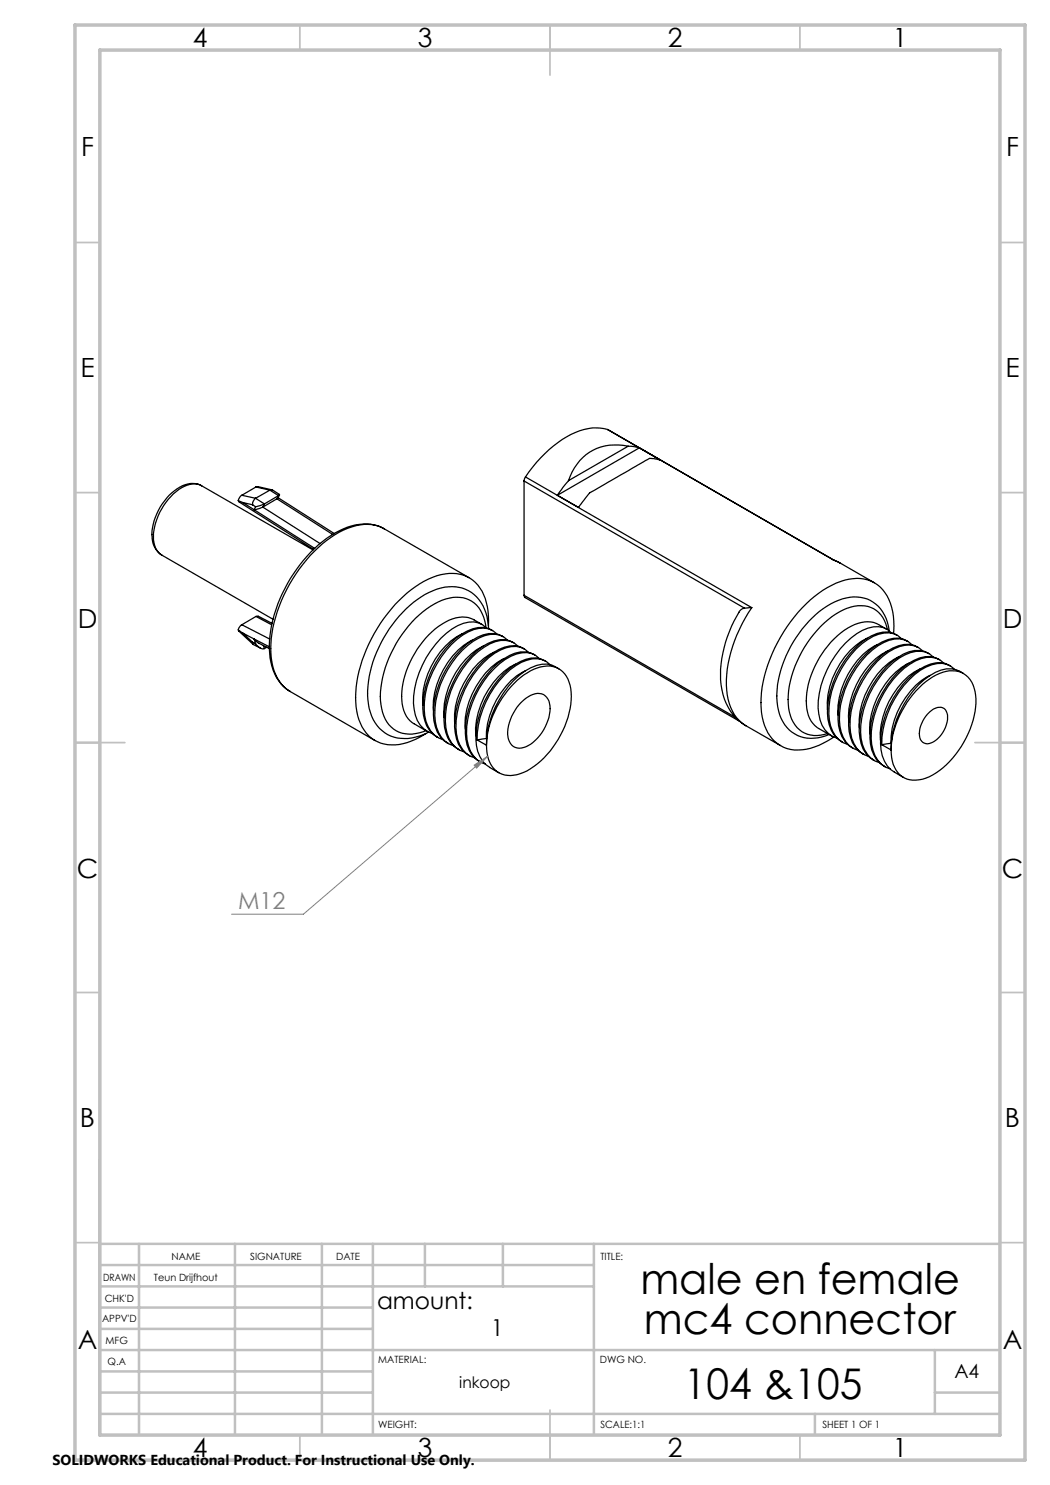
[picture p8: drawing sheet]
<svg xmlns="http://www.w3.org/2000/svg" width="210mm" height="297mm" viewBox="0 0 210 297" stroke-linecap="round" stroke-linejoin="round" font-family="sans-serif">
<g fill="none" stroke="#000" stroke-width=".25">
<path d="M40.3 97.2a4.5 4.5 0 0 0-4.9 .6 11.7 11.7 0 0 0-5 10.1 4.3 4.3 0 0 0 1.9 3.1M40.3 97.2a4.6 4.6 0 0 0-5.1 1.1 12.4 12.4 0 0 0-4.5 9.6l.4 1.7 .5 .8 .7 .6M40.3 97.2l22.3 12.8M48.4 99.1l-.4 .3-.3 .7M48.4 99.1l2.7 .6M51.1 99.7a1.51 1.51 0 0 0-.6 1.3M51.1 99.7l1.8 1.1M51.2 97.4l.4-.1 2.8 .7M51.2 97.4l-2.8 1.7M51.2 97.4l2.8 .6M54 98h.5l1.4 .9-.2 .2M54 98l-2.9 1.7"/>
<path d="M54 98l1.7 1.1M55.4 99.8l-2.8 1.6M55.4 99.8l11.1 7.1M55.6 99.6l11.3 7.1M55.7 99.1l-2.8 1.7M55.7 99.1l-.3 .7M55.9 99l-.3 .7-.2 .1M104.8 96.2l44.1 25.4M104.8 96.2v22.9M105.1 95.4l-.3 .8M105.1 95.4l45.3 26.1M113.7 96.1l-2.2 3"/>
<path d="M121.5 85.9a10.9 10.9 0 0 0-9.1 2 27.5 27.5 0 0 0-7.3 7.5M121.5 85.9l45.3 26.1M121.5 85.9h.1M125.6 89.2l2.3 .4M125.6 89.2a9.8 9.8 0 0 0-11.9 6.9M125.6 89.2l-11.9 6.9M127.9 89.6l4.2 2.4-.8-.2a2.55 2.55 0 0 0-2.6 .6l-9.8 5.6a4.8 4.8 0 0 0-2.1 2l-1.1 1.5-4.2-2.4M127.9 89.6l-16.4 9.5M32.3 111l22.3 12.9M47.7 100.1l.8 .4M47.7 100.1l.1 .3 14.9 9.5M48.5 100.5l2.3 1.4"/>
<path d="M48.5 100.5l2 .5M50.5 101l.6 .3M50.8 101.9l12.1 7.8M51.1 101.3l-.3 .6M52.6 101.4l-1.8 .5M52.6 101.4l11.4 7.3M52.9 100.8l-1.8 .5M52.9 100.8l-.3 .6M76.8 105.8a9.2 9.2 0 0 0-9 .4 27.3 27.3 0 0 0-11.8 13.6 21.2 21.2 0 0 0-1.6 13.5 8.2 8.2 0 0 0 3.6 5M76.8 105.8a8.3 8.3 0 0 0-7.2-.1 25.2 25.2 0 0 0-11.7 11.2 24.7 24.7 0 0 0-3.5 15.6 8.1 8.1 0 0 0 3.6 5.8M76.8 105.8l17 9.7M104.8 119.1l.2 .4 43 24.8"/>
<path d="M104.8 119.1l42.2 24.3M166.6 111.9l1.4 .7M166.7 112h.1M166.8 112l1.2 .6M168 112.6l6.9 4M47.7 126l.8 .6M47.7 126l.1 .3 2.8 2.6M48.4 125l-.5 .4-.2 .6M48.4 125l5.5 2.8M48.5 126.6l2.3 1.2M48.5 126.6l2 1.8M50.5 128.4l.2 .5 1.4 .7"/>
<path d="M50.5 128.4l.6 .4M50.8 127.8l.8 .8 2.3 1.1M50.8 127.8l.3 1M50.8 127.8l3.1 1.6M51.1 128.8a1.78 1.78 0 0 0 1.8 .9M51.2 123.3h.5l2.7 1.4M51.2 123.3l-2.8 1.7M51.2 123.3l3.1 1.7M52.7 129.1l.2 .6M53.3 129.5l-.4 .2M58 138.3h.1M58.1 138.3l16.9 9.8"/>
<path d="M92.5 126.7a15.3 15.3 0 0 0-8 12.8l.1 1.5M94.5 128a15.7 15.7 0 0 0-7.8 14.2M96.4 124.9l-1.6-.9a5.6 5.6 0 0 0-5.7 .4 18.5 18.5 0 0 0-8.7 15.6 5.7 5.7 0 0 0 2.4 4.7l2.6 1.6M96.7 129.2a14.8 14.8 0 0 0-7.5 10l-.3 1.5-.1 2.8M97.2 125.5a6.4 6.4 0 0 0-4-5.8 8.6 8.6 0 0 0-7.1 1.5 23.4 23.4 0 0 0-10 18.9 6.9 6.9 0 0 0 3.7 6.3 7 7 0 0 0 5.4-.3M97.3 125.6a4.6 4.6 0 0 0-5.8-.5 18.5 18.5 0 0 0-8.8 15.5 7.1 7.1 0 0 0 2.1 5.2l.8 .6 .9 .3M97.7 125.2a12 12 0 0 0-2.1-8.2 7.3 7.3 0 0 0-8.2-1.9 23.1 23.1 0 0 0-11.3 9.5 26.9 26.9 0 0 0-4.9 16.8 8.1 8.1 0 0 0 4.9 7.2 9.8 9.8 0 0 0 7.9-1.2l1.2-.7M97.7 125.7a8.5 8.5 0 0 0-4-7.6 9 9 0 0 0-8.7 .8 24.8 24.8 0 0 0-11.5 20.2 9 9 0 0 0 3.5 7.5 8.4 8.4 0 0 0 8.7-.2M98.5 126.1a4.9 4.9 0 0 0-5.1 .1 17.6 17.6 0 0 0-8.2 11 11.5 11.5 0 0 0 .1 8 4.8 4.8 0 0 0 2.3 2.3M98.8 130.5a14.8 14.8 0 0 0-7.3 9.2 12.5 12.5 0 0 0-.6 4.9M99.4 126.8a4 4 0 0 0-4.6-.9 15.7 15.7 0 0 0-8.2 8.3 15 15 0 0 0-1.4 10.1 5.2 5.2 0 0 0 3.4 3.6M100.4 127.2a5.5 5.5 0 0 0-6 .9 18.3 18.3 0 0 0-7.6 16.1 5.9 5.9 0 0 0 2.6 4.4"/>
<path d="M100.4 127.2l.2 .1M100.9 131.7a14.7 14.7 0 0 0-7.1 8.6 12.2 12.2 0 0 0-.7 5.5M101.5 128.1a4 4 0 0 0-4.6-1 15.7 15.7 0 0 0-8.2 8.4 14.9 14.9 0 0 0-1.4 10 5.1 5.1 0 0 0 3.4 3.7M102.8 136.7a10 10 0 0 1 7.2-3.5 4.6 4.6 0 0 1 4 3.9 16.1 16.1 0 0 1-2.9 11.6 14.3 14.3 0 0 1-7.7 6.2 4.5 4.5 0 0 1-5.9-3.6 16 16 0 0 1 3.5-12.4zM102.8 128.5a4.9 4.9 0 0 0-5.2 .2 18.4 18.4 0 0 0-8.8 14 7.8 7.8 0 0 0 2.1 6.6l.7 .5M103.1 132.9a14.2 14.2 0 0 0-6.9 8 13.5 13.5 0 0 0-1 6.3M103.6 129.3a4.2 4.2 0 0 0-4.5-1 15.6 15.6 0 0 0-8.3 8.4 15 15 0 0 0-1.4 10 5.1 5.1 0 0 0 3.5 3.7M104.9 129.8a4.9 4.9 0 0 0-5.1 .1 18.3 18.3 0 0 0-8.9 15.5 6.3 6.3 0 0 0 2.8 5.6M105.1 134.2a14.9 14.9 0 0 0-7.2 8.9l-.4 1.6-.2 3M105.8 130.5a4.2 4.2 0 0 0-4.6-.9 14.3 14.3 0 0 0-7.5 6.9 15.9 15.9 0 0 0-2.2 11.5 5.2 5.2 0 0 0 3.5 3.6M106.7 130.9a5.5 5.5 0 0 0-5.9 .9 18.8 18.8 0 0 0-7.7 14.8 6.3 6.3 0 0 0 3 5.8M106.8 130.8l.2 .2"/>
<path d="M107.9 131.7a4 4 0 0 0-4.6-.9 14.4 14.4 0 0 0-7.5 6.9 15.7 15.7 0 0 0-2.1 11.5 5.1 5.1 0 0 0 3.4 3.6M109.1 132.2a4.8 4.8 0 0 0-5.1 .1 18.4 18.4 0 0 0-8.8 14.1 7.5 7.5 0 0 0 2.1 6.6l.6 .5M110 133a4 4 0 0 0-4.6-1 14 14 0 0 0-7.4 6.9 17.8 17.8 0 0 0-2.6 9.1M111.8 133.8a4.9 4.9 0 0 0-5.6-.2 18.4 18.4 0 0 0-8.9 14v1.4M148.9 121.6a1.39 1.39 0 0 0-1.1 .9 24.1 24.1 0 0 0-3.6 14.5 10.5 10.5 0 0 0 5 8.1M150.4 121.5l-1.5 .1M150.4 121.5a27 27 0 0 0-5.1 16.5 8.7 8.7 0 0 0 3.9 7.1M173.5 127.7a14.1 14.1 0 0 0-7 8 13.7 13.7 0 0 0-1 6.3M175.4 129a15 15 0 0 0-7.5 10.5l-.3 1.6v2M177.3 125.8a5.6 5.6 0 0 0-5-1.3 13.9 13.9 0 0 0-7.9 6.2 15.8 15.8 0 0 0-2.9 11.7 4.9 4.9 0 0 0 2.2 3.3l2.7 1.5M177.5 125.9a5.4 5.4 0 0 0-7.4-4.5 18.6 18.6 0 0 0-10.2 9.9 16.7 16.7 0 0 0-1.8 11.8 5.4 5.4 0 0 0 7.4 3.6M177.6 130.1a15.5 15.5 0 0 0-7.9 13.1l.1 1.3"/>
<path d="M177.8 126.2a7 7 0 0 0-10.1-6.2 21.2 21.2 0 0 0-10.9 12.1 15.3 15.3 0 0 0-.6 11.5 6.6 6.6 0 0 0 8.2 3.8l1.4-.5M178.2 126.5a4 4 0 0 0-4.6-.9 15.7 15.7 0 0 0-8.2 8.3 13.4 13.4 0 0 0-1 11.1 4.8 4.8 0 0 0 3 2.6M178.7 126.7a11.3 11.3 0 0 0-2.7-9.3 7.5 7.5 0 0 0-7.9-1.1 23.5 23.5 0 0 0-11.4 10.1 26.4 26.4 0 0 0-4.4 16 8 8 0 0 0 5.1 7.3 10.4 10.4 0 0 0 8.1-1.5l1.2-.8M179.2 126.9a4.7 4.7 0 0 0-4.9 .2 18.4 18.4 0 0 0-8.8 14.1 7.8 7.8 0 0 0 2.1 6.6l.6 .5M179.2 126.9l.3 .2M179.7 131.4a15.6 15.6 0 0 0-7.9 13.8l.1 .4M180.3 127.8a4 4 0 0 0-4.6-.9 15.3 15.3 0 0 0-8.2 8.3 14.9 14.9 0 0 0-1.4 10 5.1 5.1 0 0 0 3.4 3.7M181.6 128.3a4.9 4.9 0 0 0-5.1 .1 18.4 18.4 0 0 0-8.9 14 7.8 7.8 0 0 0 2.1 6.6l.9 .7M181.8 132.6a15.6 15.6 0 0 0-7.8 14.2M182.4 129a4.5 4.5 0 0 0-5.7-.5 18.4 18.4 0 0 0-8.8 14.1 7.6 7.6 0 0 0 2.1 6.6l1.7 .9M183.2 138.2a10.8 10.8 0 0 1 7.3-4 4.6 4.6 0 0 1 4.5 4.1 16.7 16.7 0 0 1-3.9 12.6 12.7 12.7 0 0 1-7.3 5.1 4.5 4.5 0 0 1-5.3-3.8 15.9 15.9 0 0 1 2.9-11.7zM183.7 129.5a4.9 4.9 0 0 0-5.1 .1 18.1 18.1 0 0 0-8.8 16.7 5.9 5.9 0 0 0 2.7 4.4"/>
<path d="M184 133.8a14.8 14.8 0 0 0-7.4 9.7 11 11 0 0 0-.5 4.6M184.6 130.2a4.2 4.2 0 0 0-4.6-.9 15.6 15.6 0 0 0-8.2 8.3 15 15 0 0 0-1.4 10.1 5.1 5.1 0 0 0 3.4 3.6M185.5 130.6a5.5 5.5 0 0 0-5.9 .9 18.7 18.7 0 0 0-7.8 14.8 7.3 7.3 0 0 0 2.2 5.2l.9 .6M185.5 130.6l.3 .1M186 135.1a15.4 15.4 0 0 0-7.6 10.5l-.2 3.1M186.7 131.4a4 4 0 0 0-4.6-.9 14.4 14.4 0 0 0-7.4 6.9 16 16 0 0 0-2.2 11.5 5.3 5.3 0 0 0 3.4 3.6M187.6 131.8a4.8 4.8 0 0 0-4.8 .2 18.4 18.4 0 0 0-8.8 14.1 7.5 7.5 0 0 0 2.1 6.6l.6 .5M187.7 131.8l.2 .1M188.8 132.6a4.2 4.2 0 0 0-4.6-.9 16.2 16.2 0 0 0-8.8 9.9 12.9 12.9 0 0 0-.4 9.6 4.6 4.6 0 0 0 3 2.6M189.8 133a4.7 4.7 0 0 0-4.8 .3 18.1 18.1 0 0 0-8.8 16.7 6 6 0 0 0 2.7 4.4l1.8 1.1M189.8 133l.2 .2M190.9 133.9a4.6 4.6 0 0 0-5.7-.5 18.4 18.4 0 0 0-8.8 14.1v1.4"/>
<path d="M192.7 134.7a5.1 5.1 0 0 0-5.6-.2 18.4 18.4 0 0 0-8.8 14.1l-.1 1.4M89.4 148.6l.3 .1M91.5 149.8l.3 .2M93.7 151l.2 .2M95.4 148l1.9 1M97.3 147.7l-1.9 .3M97.3 147.7h.1M97.9 153.5l1.9 1M104.2 140.5a4.1 4.1 0 0 1 4.5-1.6 3.4 3.4 0 0 1 1.2 4 8.7 8.7 0 0 1-5.2 6.6 2.29 2.29 0 0 1-3.1-2.1 9.1 9.1 0 0 1 2.6-6.9zM149.2 145.1l6.9 4M168.2 148.3l.3 .1M172.5 150.7l.3 .2"/>
<path d="M176.4 148.9l1.8 1.1M176.7 153.2l.3 .1M178.2 148.7l-1.8 .2M178.2 148.7h.1M185.5 142.8a2.8 2.8 0 0 1 3.3-1.1 3.7 3.7 0 0 1 0 4.3 4.3 4.3 0 0 1-3.6 2.7 1.91 1.91 0 0 1-1.3-2.4l.2-1.1 .5-1z"/>
</g>
<path d="M94.8 153l2.7-1.8-2.2 2.4zM97.5 151.2l-36.8 31.6h-14.4" fill="none" stroke="#808080" stroke-width=".2"/>
<g fill="none" stroke="#c0c0c0" stroke-width=".35">
<path d="M60 5v5M110 5v10M160 5v5M15 48.5h5M200 48.5h5M15 98.5h5M200 98.5h5M15 148.5h10M195 148.5h10M15 198.5h5M200 198.5h5M15 248.5h5"/>
<path d="M200 248.5h5M60 287v5M110 282v10M160 287v5"/>
</g>
<g fill="none" stroke="#c0c0c0" stroke-width=".5">
<path d="M20 231.8v55.2M20 248.8h180M20 257.3h98.8M20 253h98.8M27.8 248.8v38.2M47 248.8v38.2M64.4 248.8v38.2M74.6 248.8v38.2M85 248.8v8.5M100.6 248.8v8.5M118.8 248.8v38.2M20 265.8h54.6"/>
<path d="M20 261.5h54.6M20 278.5h54.6M20 274.3h54.6M20 270h180M187 278.5h13M187 270v12.8M20 282.8h180M163 282.8v4.2"/>
</g>
<path d="M15 5h190v287h-190zM20 10h180v277h-180z" fill="none" stroke="#c0c0c0" stroke-width=".7"/>
<path d="M94.8 153l2.7-1.8-2.2 2.4z" fill="#808080"/>
<g font-size="8.5">
<text x="128.1" y="258.8">male en female</text>
<text x="128.8" y="266.9">mc4 connector</text>
<text x="136.8" y="279.7">104 &amp;105</text>
</g>
<g font-size="5.3">
<text x="38.5" y="9.5">4</text>
<text x="83.5" y="9.5">3</text>
<text x="133.6" y="9.5">2</text>
<text x="178.6" y="9.5">1</text>
<text x="16.2" y="31.2">F</text>
<text x="201.2" y="31.2">F</text>
<text x="16.1" y="75.5">E</text>
<text x="201.1" y="75.5">E</text>
<text x="15.5" y="125.5">D</text>
<text x="200.5" y="125.5">D</text>
<text x="15.4" y="175.5">C</text>
<text x="200.4" y="175.5">C</text>
<text x="16" y="225.5">B</text>
<text x="201" y="225.5">B</text>
<text x="15.5" y="269.7">A</text>
<text x="200.5" y="269.7">A</text>
<text x="38.5" y="291.5">4</text>
<text x="83.5" y="291.5">3</text>
<text x="133.6" y="291.5">2</text>
<text x="178.6" y="291.5">1</text>
</g>
<text font-size="4.7" fill="#808080" x="47.6" y="181.8">M12</text>
<g font-size="4.7">
<text x="75.4" y="261.7">amount:</text>
<text x="98.2" y="267.1">1</text>
</g>
<text font-size="3.9" x="190.9" y="275.5">A4</text>
<text font-size="3.2" x="91.9" y="277.7">inkoop</text>
<text font-size="2.9" x="10.5" y="292.9">SOLIDWORKS Educational Product. For Instructional Use Only.</text>
<g font-size="2">
<text x="34.3" y="252">NAME</text>
<text x="50" y="251.9">SIGNATURE</text>
<text x="67.2" y="251.9">DATE</text>
<text x="120.1" y="251.9">TITLE:</text>
<text x="20.6" y="256.1">DRAWN</text>
<text x="30.8" y="256.1">Teun Drijfhout</text>
<text x="20.9" y="260.3">CHK'D</text>
<text x="20.4" y="264.4">APPV'D</text>
<text x="21.1" y="268.8">MFG</text>
<text x="21.5" y="273">Q.A</text>
<text x="75.6" y="272.5">MATERIAL:</text>
<text x="120" y="272.5">DWG NO.</text>
<text x="75.6" y="285.5">WEIGHT:</text>
<text x="120.1" y="285.6">SCALE:1:1</text>
<text x="164.5" y="285.6">SHEET 1 OF 1</text>
</g>
</svg>
